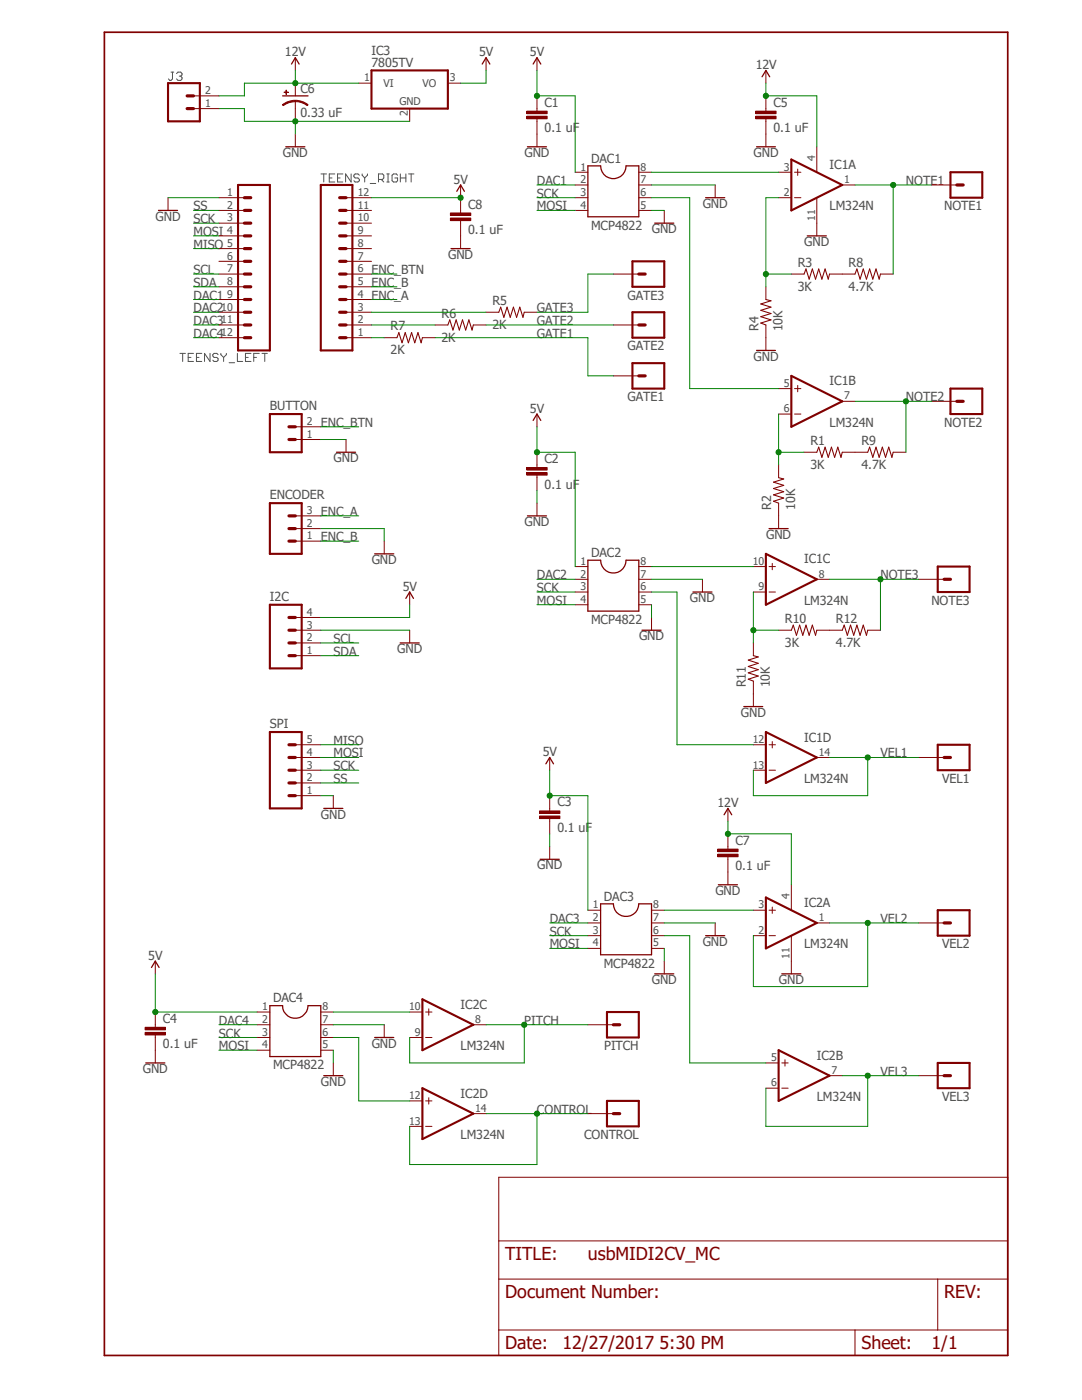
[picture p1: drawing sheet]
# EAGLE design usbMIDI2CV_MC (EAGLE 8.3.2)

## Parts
BUTTON  M02LOCK_LONGPADS  [1X02_LOCK_LONGPADS]
C1  0.1 uF  CAPPTH  [CAP-PTH-SMALL]
C2  0.1 uF  CAPPTH  [CAP-PTH-SMALL]
C3  0.1 uF  CAPPTH  [CAP-PTH-SMALL]
C4  0.1 uF  CAPPTH  [CAP-PTH-SMALL]
C5  0.1 uF  CAPPTH  [CAP-PTH-SMALL]
C6  0.33 uF  CAP_POLPTH1  [CPOL-RADIAL-100UF-25V]
C7  0.1 uF  CAPPTH  [CAP-PTH-SMALL]
C8  0.1 uF  CAPPTH  [CAP-PTH-SMALL]
CONTROL  M01PTH_NO_SILK_YES_STOP  [1X01_NO_SILK]
DAC1  MCP4822  DIL8S  [SOCKET-08]
DAC2  MCP4822  DIL8S  [SOCKET-08]
DAC3  MCP4822  DIL8S  [SOCKET-08]
DAC4  MCP4822  DIL8S  [SOCKET-08]
ENCODER  M03LONGPADS  [1X03_LONGPADS]
GATE1  M01PTH_NO_SILK_YES_STOP  [1X01_NO_SILK]
GATE2  M01PTH_NO_SILK_YES_STOP  [1X01_NO_SILK]
GATE3  M01PTH_NO_SILK_YES_STOP  [1X01_NO_SILK]
I2C  M04LONGPADS  [1X04_LONGPADS]
IC1  LM324N  [DIL14]
IC2  LM324N  [DIL14]
IC3  7805TV  [TO220V]
J3  CONN_025MM  [SCREWTERMINAL-5MM-2]
NOTE1  M01PTH_NO_SILK_YES_STOP  [1X01_NO_SILK]
NOTE2  M01PTH_NO_SILK_YES_STOP  [1X01_NO_SILK]
NOTE3  M01PTH_NO_SILK_YES_STOP  [1X01_NO_SILK]
PITCH  M01PTH_NO_SILK_YES_STOP  [1X01_NO_SILK]
R1  3K  R-US_0207/10  [0207/10]
R2  10K  R-US_0207/10  [0207/10]
R3  3K  R-US_0207/10  [0207/10]
R4  10K  R-US_0207/10  [0207/10]
R5  2K  R-US_0207/10  [0207/10]
R6  2K  R-US_0207/10  [0207/10]
R7  2K  R-US_0207/10  [0207/10]
R8  4.7K  R-US_0207/10  [0207/10]
R9  4.7K  R-US_0207/10  [0207/10]
R10  3K  R-US_0207/10  [0207/10]
R11  10K  R-US_0207/10  [0207/10]
R12  4.7K  R-US_0207/10  [0207/10]
SPI  M05PTH_LONGPADS  [1X05_LONGPADS]
TEENSY_LEFT  CONN_12  [1X12]
TEENSY_RIGHT  CONN_12  [1X12]
VEL1  M01PTH_NO_SILK_YES_STOP  [1X01_NO_SILK]
VEL2  M01PTH_NO_SILK_YES_STOP  [1X01_NO_SILK]
VEL3  M01PTH_NO_SILK_YES_STOP  [1X01_NO_SILK]

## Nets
5V: C1.1 C2.1 C3.1 C4.1 C8.1 DAC1.1 DAC2.1 DAC3.1 DAC4.1 I2C.4 IC3.3(VO) TEENSY_RIGHT.12
12V: C5.1 C6.1(+) C7.1 IC1.4(P:V+) IC2.4(P:V+) IC3.1(VI) J3.2
CONTROL: CONTROL.1 IC2.13(D:-IN) IC2.14(D:OUT)
DAC1: DAC1.2 TEENSY_LEFT.9
DAC2: DAC2.2 TEENSY_LEFT.10
DAC3: DAC3.2 TEENSY_LEFT.11
DAC4: DAC4.2 TEENSY_LEFT.12
ENC_A: ENCODER.3 TEENSY_RIGHT.4
ENC_B: ENCODER.1 TEENSY_RIGHT.5
ENC_BTN: BUTTON.2 TEENSY_RIGHT.6
GATE1: GATE1.1 R7.2
GATE2: GATE2.1 R6.2
GATE3: GATE3.1 R5.2
GND: BUTTON.1 C1.2 C2.2 C3.2 C4.2 C5.2 C6.2(-) C7.2 C8.2 DAC1.5 DAC1.7 DAC2.5 DAC2.7 DAC3.5 DAC3.7 DAC4.5 DAC4.7 ENCODER.2 I2C.3 IC1.11(P:V-) IC2.11(P:V-) IC3.2(GND) J3.1 R2.1 R4.1 R11.1 SPI.1 TEENSY_LEFT.1
MISO: SPI.5 TEENSY_LEFT.5
MOSI: DAC1.4 DAC2.4 DAC3.4 DAC4.4 SPI.4 TEENSY_LEFT.4
N$1: IC1.6(B:-IN) R1.1 R2.2
N$2: R1.2 R9.1
N$3: IC1.9(C:-IN) R10.1 R11.2
N$4: DAC1.8 IC1.3(A:+IN)
N$5: R3.2 R8.1
N$6: IC1.2(A:-IN) R3.1 R4.2
N$7: DAC1.6 IC1.5(B:+IN)
N$8: DAC2.8 IC1.10(C:+IN)
N$9: DAC2.6 IC1.12(D:+IN)
N$10: R10.2 R12.1
N$11: DAC3.8 IC2.3(A:+IN)
N$12: R5.1 TEENSY_RIGHT.3
N$13: DAC3.6 IC2.5(B:+IN)
N$14: DAC4.6 IC2.12(D:+IN)
N$15: DAC4.8 IC2.10(C:+IN)
N$16: R6.1 TEENSY_RIGHT.2
N$17: R7.1 TEENSY_RIGHT.1
NOTE1: IC1.1(A:OUT) NOTE1.1 R8.2
NOTE2: IC1.7(B:OUT) NOTE2.1 R9.2
NOTE3: IC1.8(C:OUT) NOTE3.1 R12.2
PITCH: IC2.8(C:OUT) IC2.9(C:-IN) PITCH.1
SCK: DAC1.3 DAC2.3 DAC3.3 DAC4.3 SPI.3 TEENSY_LEFT.3
SCL: I2C.2 TEENSY_LEFT.7
SDA: I2C.1 TEENSY_LEFT.8
SS: SPI.2 TEENSY_LEFT.2
VEL1: IC1.13(D:-IN) IC1.14(D:OUT) VEL1.1
VEL2: IC2.1(A:OUT) IC2.2(A:-IN) VEL2.1
VEL3: IC2.6(B:-IN) IC2.7(B:OUT) VEL3.1
Unconnected: TEENSY_LEFT.6 TEENSY_RIGHT.7 TEENSY_RIGHT.8 TEENSY_RIGHT.9 TEENSY_RIGHT.10 TEENSY_RIGHT.11

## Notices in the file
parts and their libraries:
SparkFun-PowerSymbols: Licensing: Creative Commons ShareAlike 4.0 International - https://creativecommons.org/licenses/by-sa/4.0
